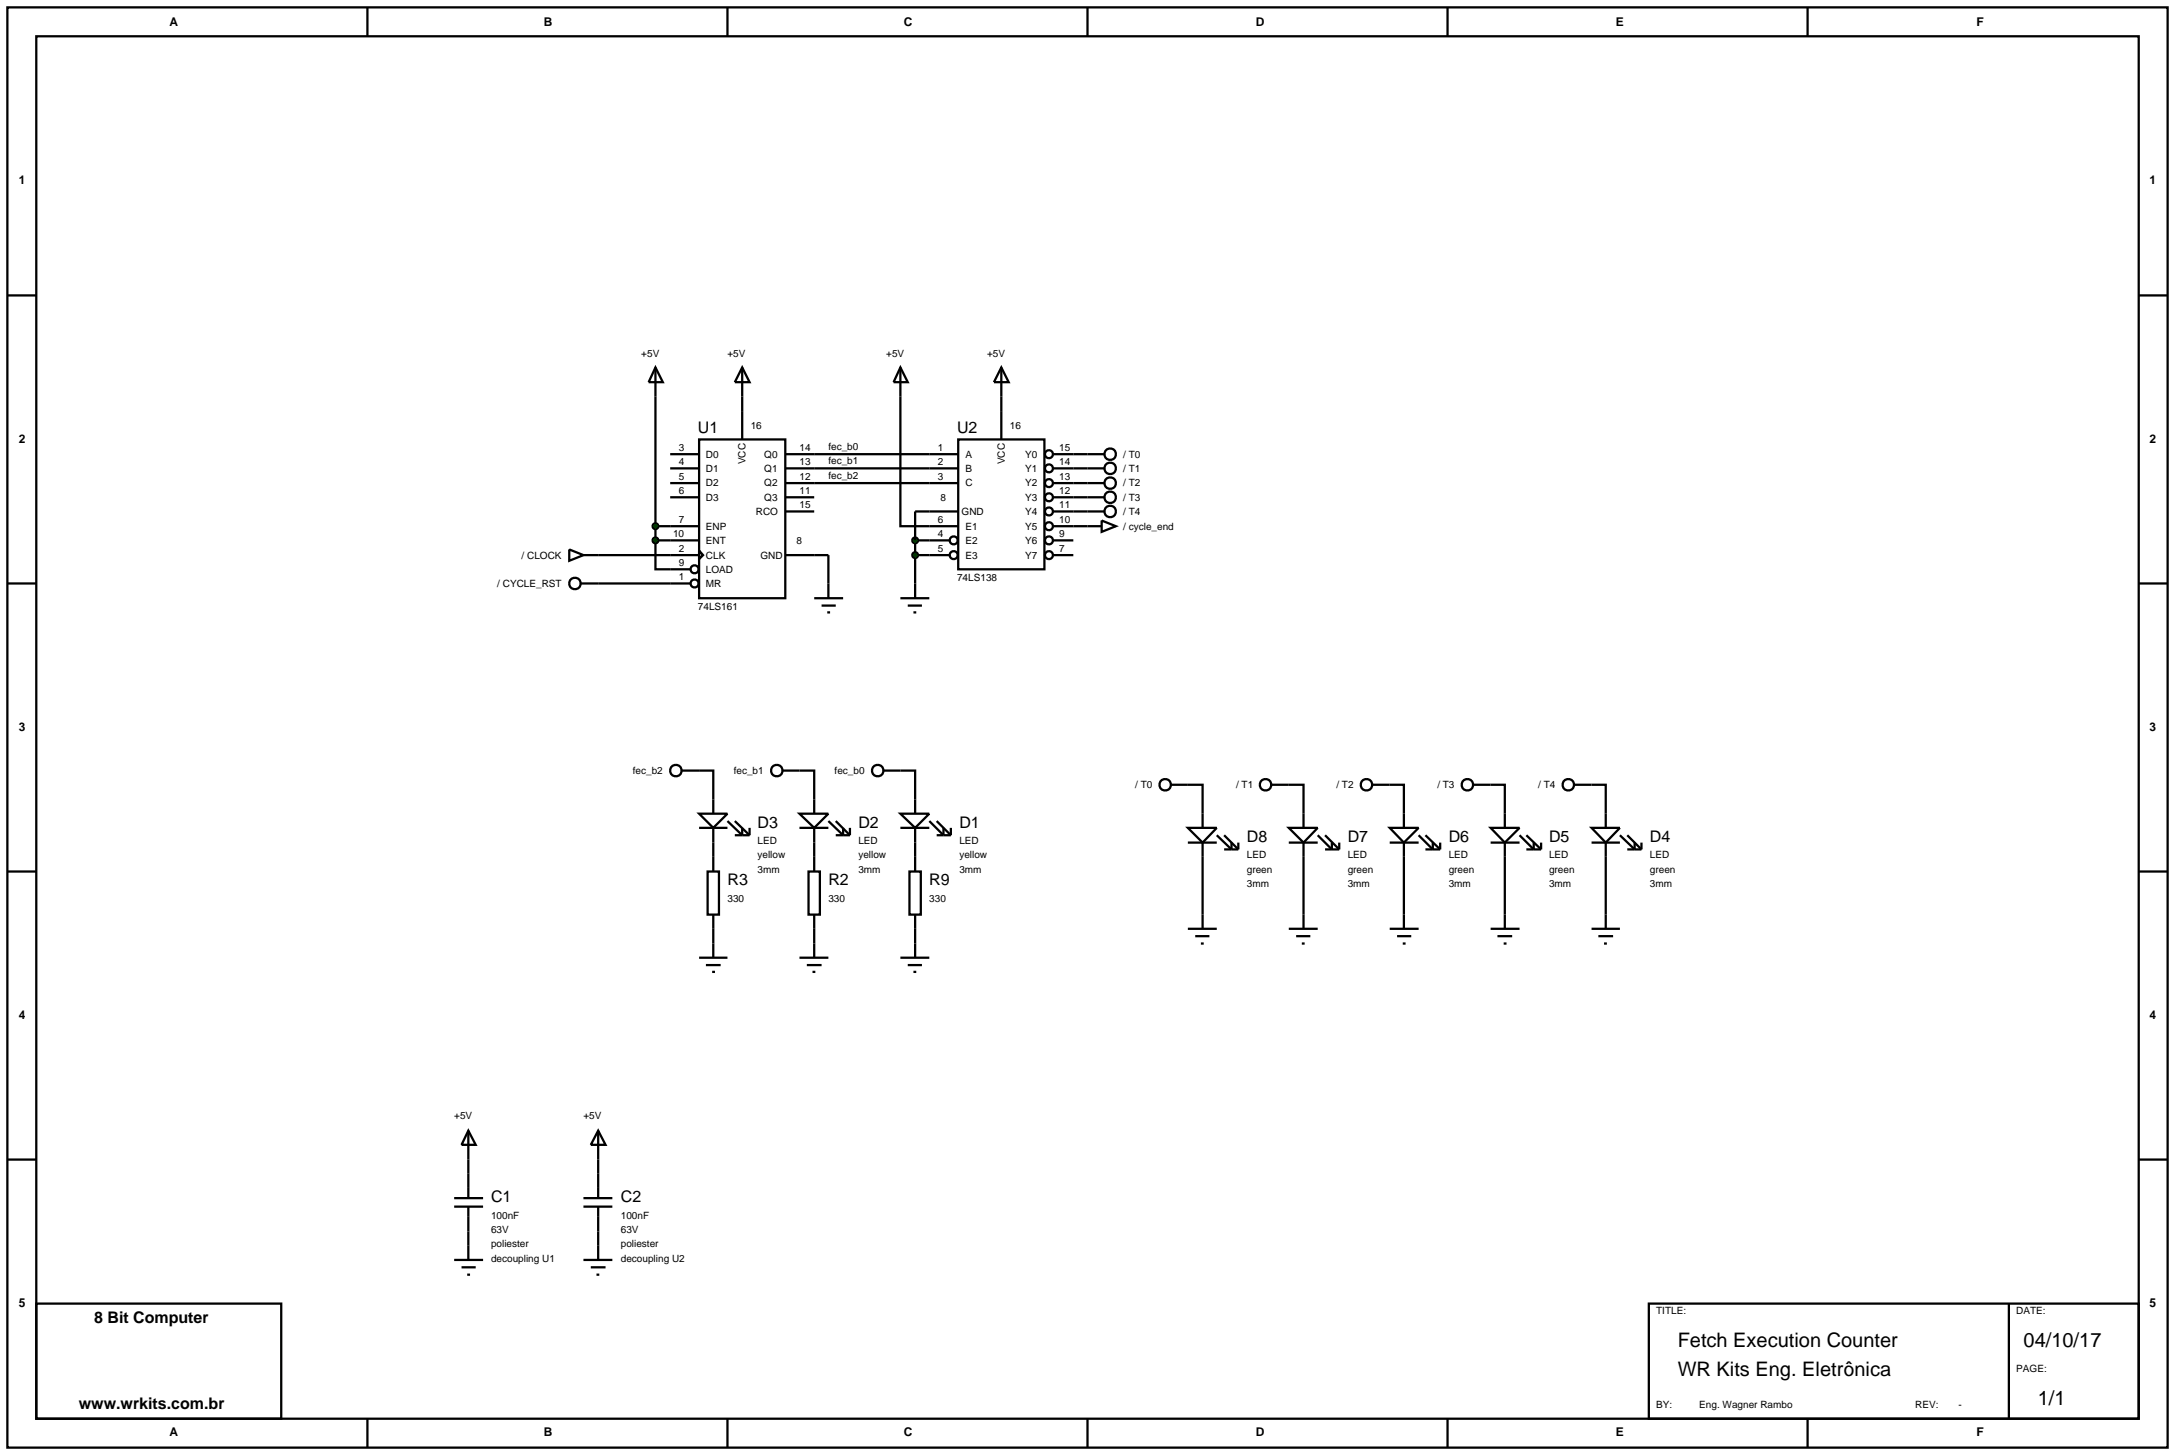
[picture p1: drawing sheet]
<svg xmlns="http://www.w3.org/2000/svg" width="384mm" height="257mm" viewBox="0 0 384 257" stroke-linecap="round" stroke-linejoin="round" font-family="sans-serif">
<g fill="none" stroke="#000" stroke-width=".4">
<path d="M1.3 1.3h381v254h-381zM6.4 6.4h370.8v243.8h-370.8zM64.8 1.3v5.1M128.3 1.3v5.1M191.8 1.3v5.1M255.3 1.3v5.1M318.8 1.3v5.1M1.3 52.1h5.1M377.2 52.1h5.1M115.6 64.8l1.3 2.6h-2.5zM115.6 64.8v30.5M123.3 77.5h15.2v28h-15.2z"/>
<path d="M158.8 69.9v22.9h5.1M105.5 97.9h17.8M115.6 95.3v5.1h6.1M115.6 95.3h7.7M115.6 92.8h7.7M118.2 80.1h5.1M118.2 82.6h5.1M118.2 85.2h5.1M118.2 87.7h5.1M123.3 97.1l.7 .8-.7 .7zM138.5 80.1h25.4M138.5 82.6h25.4"/>
<path d="M138.5 85.2h25.4M138.5 87.7h5.1M138.5 90.2h5.1M161.4 97.9h2.5M163.9 95.3h-2.5v7.6M189.3 92.8h2.5M189.3 80.1h2.5M189.3 82.6h2.5M189.3 85.2h2.5M189.3 87.7h2.5M189.3 90.2h2.5M1.3 102.9h5.1"/>
<path d="M105.5 102.9h16.2M377.2 102.9h5.1M120.2 135.9h5.6v7.6M138 135.9h5.6v7.6M155.8 135.9h5.6v7.6M206.5 138.4h5.6v7.6M224.3 138.4h5.6v7.6M242 138.4h5.6v7.6M259.8 138.4h5.6v7.6M277.6 138.4h5.6v7.6M1.3 153.7h5.1M123.3 143.5h5l-2.5 2.5z"/>
<path d="M123.3 146h5M124.8 153.7h2v7.6h-2zM125.8 146v7.7M128.3 144.8l2.6 2.5v-1.3M129.6 147.3h2.6M129.6 144.8l2.6 2.5M132.2 146v1.3M141 143.5h5.1l-2.5 2.5zM141 146h5.1M142.6 153.7h2v7.6h-2zM143.6 146v7.7M146.1 144.8l2.6 2.5v-1.3"/>
<path d="M147.4 147.3h2.5M147.4 144.8l2.5 2.5M149.9 146v1.3M158.8 143.5h5.1l-2.5 2.5zM158.8 146h5.1M160.4 153.7h2v7.6h-2zM161.4 146v7.7M163.9 144.8l2.5 2.5v-1.3M165.2 144.8l2.5 2.5M165.2 147.3h2.5M167.7 146v1.3M209.5 146h5.1l-2.5 2.6z"/>
<path d="M209.5 148.6h5.1M212.1 148.6v15.2M214.6 147.3l2.6 2.5v-1.2M215.9 149.8h2.5M215.9 147.3l2.5 2.5M218.4 148.6v1.2M227.3 146h5.1l-2.5 2.6zM227.3 148.6h5.1M229.9 148.6v15.2M232.4 147.3l2.5 2.5v-1.2M233.7 149.8h2.5M233.7 147.3l2.5 2.5"/>
<path d="M236.2 148.6v1.2M245.1 146h5.1l-2.6 2.6zM245.1 148.6h5.1M247.6 148.6v15.2M250.2 147.3l2.5 2.5v-1.2M251.4 149.8h2.6M251.4 147.3l2.6 2.5M254 148.6v1.2M262.9 146h5.1l-2.6 2.6zM262.9 148.6h5.1M265.4 148.6v15.2M268 147.3l2.5 2.5v-1.2"/>
<path d="M269.2 149.8h2.6M269.2 147.3l2.6 2.5M271.8 148.6v1.2M280.7 146h5l-2.5 2.6zM280.7 148.6h5M283.2 148.6v15.2M285.7 147.3l2.6 2.5v-1.2M287 147.3l2.5 2.5M287 149.8h2.5M289.5 148.6v1.2M377.2 153.7h5.1M123.3 168.9h5"/>
<path d="M124.5 170.2h2.6M125.6 171.4h.5M125.8 161.3v7.6M141 168.9h5.1M142.3 170.2h2.6M143.3 171.4h.5M143.6 161.3v7.6M158.8 168.9h5.1M160.1 170.2h2.5M161.1 171.4h.5M161.4 161.3v7.6M209.5 163.8h5.1"/>
<path d="M210.8 165.1h2.5M211.8 166.4h.5M227.3 163.8h5.1M228.6 165.1h2.5M229.6 166.4h.5M245.1 163.8h5.1M246.4 165.1h2.5M247.4 166.4h.5M262.9 163.8h5.1M264.1 165.1h2.6M265.2 166.4h.5M280.7 163.8h5"/>
<path d="M281.9 165.1h2.6M282.9 166.4h.5M82.6 199.4l1.3 2.5h-2.5zM82.6 199.4v11.9M105.5 199.4l1.3 2.5h-2.6zM105.5 199.4v11.9M1.3 204.5h5.1M80.1 212.8h5.1M80.1 211.3h5.1M82.6 212.8v9.4M102.9 212.8h5.1M102.9 211.3h5.1"/>
<path d="M105.5 212.8v9.4M377.2 204.5h5.1M6.4 229.9h43.2v20.3h-43.2zM80.1 222.2h5.1M81.4 223.5h2.5M82.4 224.8h.5M102.9 222.2h5.1M104.2 223.5h2.6M105.2 224.8h.5M290.8 229.9h86.4v20.3h-86.4zM354.3 229.9v20.3M64.8 250.2v5.1"/>
<path d="M128.3 250.2v5.1M191.8 250.2v5.1M255.3 250.2v5.1M318.8 250.2v5.1"/>
<circle cx="122.5" cy="102.9" r=".7"/>
<circle cx="122.5" cy="100.4" r=".7"/>
<circle cx="119.2" cy="135.9" r="1.01"/>
<circle cx="137" cy="135.9" r="1.01"/>
<circle cx="154.8" cy="135.9" r="1.01"/>
<circle cx="205.5" cy="138.4" r="1.01"/>
<circle cx="223.2" cy="138.4" r="1.01"/>
<circle cx="241" cy="138.4" r="1.01"/>
<circle cx="258.8" cy="138.4" r="1.01"/>
<circle cx="276.6" cy="138.4" r="1.01"/>
</g>
<g fill="#004000" stroke="#000" stroke-width=".4">
<path d="M115.3 94.9l.3-.1-.5 .5zM115.6 94.8l.4 .2 .1 .3zM115.6 95.8l.5-.5-.1 .3zM115.1 95.3l.5 .5-.3-.1z"/>
<path d="M115.2 92.5l.4-.2-.5 .5zM115.6 92.3l.4 .2 .1 .3zM115.6 93.3l.5-.5-.1 .3zM115.1 92.8l.5 .5-.4-.2z"/>
</g>
<g fill="#004000">
<path d="M115.6 94.8l.5 .5-.5 .5-.5-.5z"/>
<path d="M115.1 92.8l.5-.5 .5 .5-.5 .5z"/>
</g>
<g fill="none" stroke="#000" stroke-width=".4">
<path d="M169 77.5h15.2v22.9h-15.2zM163.9 80.1h5.1M163.9 82.6h5.1M163.9 85.2h5.1M163.9 92.8h5.1M163.9 95.3h3.6M163.9 97.9h3.6M185.8 80.1h3.5M185.8 82.6h3.5M185.8 85.2h3.5M185.8 92.8h3.5M185.8 95.3h3.5"/>
<path d="M185.8 97.9h3.5M185.8 87.7h3.5M185.8 90.2h3.5M158.8 105.5h5.1M160.1 106.8h2.5M161.1 108h.5M161.4 102.9v2.6"/>
<circle cx="168.2" cy="97.9" r=".7"/>
<circle cx="168.2" cy="95.3" r=".7"/>
<circle cx="185" cy="92.8" r=".7"/>
<circle cx="185" cy="90.2" r=".7"/>
<circle cx="185" cy="80.1" r=".7"/>
<circle cx="185" cy="87.7" r=".7"/>
<circle cx="185" cy="97.9" r=".7"/>
<circle cx="185" cy="85.2" r=".7"/>
<circle cx="185" cy="82.6" r=".7"/>
<circle cx="185" cy="95.3" r=".7"/>
</g>
<path d="M161 97.6l.4-.2-.5 .5zM161.4 97.4l.4 .2 .1 .3zM161.4 98.4l.5-.5-.1 .3zM160.9 97.9l.5 .5-.3-.1z" fill="#004000" stroke="#000" stroke-width=".4"/>
<path d="M161.4 97.4l.5 .5-.5 .5-.5-.5z" fill="#004000"/>
<g fill="none" stroke="#000" stroke-width=".4">
<path d="M130.9 64.8l1.3 2.6h-2.6zM130.9 64.8v12.7M158.8 64.8l1.3 2.6h-2.5zM158.8 64.8v5.1M176.6 64.8l1.3 2.6h-2.6zM176.6 64.8v12.7M138.5 97.9h7.6v7.6M191.8 92.8h2.5M191.8 80.1h3M191.8 82.6h3M191.8 85.2h3M191.8 87.7h3"/>
<path d="M191.8 90.2h3M194.3 91.8l2.5 1-2.5 1zM102.4 102.9h3.1M143.6 105.5h5.1M144.9 106.8h2.5M145.9 108h.5"/>
<circle cx="195.8" cy="87.7" r="1.01"/>
<circle cx="195.8" cy="82.6" r="1.01"/>
<circle cx="195.8" cy="85.2" r="1.01"/>
<circle cx="195.8" cy="80.1" r="1.01"/>
<circle cx="195.8" cy="90.2" r="1.01"/>
<circle cx="101.4" cy="102.9" r="1.01"/>
</g>
<path d="M161 95l.4-.2-.5 .5zM161.4 94.8l.4 .2 .1 .3zM161.9 95.3l-.1 .3-.4 .2zM160.9 95.3l.5 .5-.3-.1z" fill="#004000" stroke="#000" stroke-width=".4"/>
<path d="M160.9 95.3l.5-.5 .5 .5-.5 .5z" fill="#004000"/>
<path d="M100.4 96.9l2.5 1-2.5 1zM102.9 97.9h2.6M169 90.2h-7.6v5.1" fill="none" stroke="#000" stroke-width=".4"/>
<g font-size="3.5">
<text x="295.9" y="237.6">Fetch Execution Counter</text>
<text x="356.9" y="237.6">04/10/17</text>
<text x="295.9" y="242.7">WR Kits Eng. Eletrônica</text>
<text x="359.4" y="247.8">1/1</text>
</g>
<g font-size="2.8">
<text x="123.1" y="76.4">U1</text>
<text x="168.8" y="76.4">U2</text>
<text x="133.6" y="146.1">D3</text>
<text x="151.4" y="146.1">D2</text>
<text x="169.2" y="146.1">D1</text>
<text x="219.9" y="148.6">D8</text>
<text x="237.7" y="148.6">D7</text>
<text x="255.5" y="148.6">D6</text>
<text x="273.2" y="148.6">D5</text>
<text x="291" y="148.6">D4</text>
<text x="128.3" y="156.2">R3</text>
<text x="146.1" y="156.2">R2</text>
<text x="163.9" y="156.2">R9</text>
<text x="86.6" y="212.1">C1</text>
<text x="109.5" y="212.1">C2</text>
<text x="16.6" y="233.3">8 Bit Computer</text>
<text x="13.9" y="248.5">www.wrkits.com.br</text>
</g>
<g font-size="2.1">
<text x="29.9" y="4.5">A</text>
<text x="95.9" y="4.5">B</text>
<text x="159.4" y="4.5">C</text>
<text x="221.5" y="4.5">D</text>
<text x="285" y="4.5">E</text>
<text x="348.6" y="4.5">F</text>
<text x="3.3" y="32.4">1</text>
<text x="379.1" y="32.4">1</text>
<text x="3.3" y="78.1">2</text>
<text x="379.1" y="78.1">2</text>
<text x="3.3" y="128.9">3</text>
<text x="379.1" y="128.9">3</text>
<text x="3.3" y="179.7">4</text>
<text x="379.1" y="179.7">4</text>
<text x="3.3" y="230.5">5</text>
<text x="379.1" y="230.5">5</text>
<text x="29.9" y="253.3">A</text>
<text x="95.9" y="253.3">B</text>
<text x="159.4" y="253.3">C</text>
<text x="221.5" y="253.3">D</text>
<text x="285" y="253.3">E</text>
<text x="348.6" y="253.3">F</text>
</g>
<g font-size="1.8">
<text x="113.1" y="62.9">+5V</text>
<text x="128.3" y="62.9">+5V</text>
<text x="156.3" y="62.9">+5V</text>
<text x="174.1" y="62.9">+5V</text>
<text x="132.4" y="75.6">16</text>
<text x="178.1" y="75.6">16</text>
<text x="119.7" y="79.5">3</text>
<text x="119.7" y="82">4</text>
<text x="124.5" y="80.7">D0</text>
<text x="124.5" y="83.2">D1</text>
<text x="131.5" y="81.9" transform="rotate(-90 131.5 81.9)">VCC</text>
<text x="134.8" y="80.7">Q0</text>
<text x="134.8" y="83.2">Q1</text>
<text x="141" y="79.5">14</text>
<text x="141" y="82">13</text>
<text x="146.1" y="79.3">fec_b0</text>
<text x="146.1" y="81.8">fec_b1</text>
<text x="165.4" y="79.5">1</text>
<text x="165.4" y="82">2</text>
<text x="170.3" y="80.7">A</text>
<text x="170.3" y="83.2">B</text>
<text x="177.2" y="81.9" transform="rotate(-90 177.2 81.9)">VCC</text>
<text x="180.8" y="80.7">Y0</text>
<text x="180.8" y="83.2">Y1</text>
<text x="186.8" y="79.5">15</text>
<text x="186.8" y="82">14</text>
<text x="198.1" y="80.7">/ T0</text>
<text x="198.1" y="83.2">/ T1</text>
<text x="119.7" y="84.6">5</text>
<text x="119.7" y="87.1">6</text>
<text x="124.5" y="85.8">D2</text>
<text x="124.5" y="88.3">D3</text>
<text x="134.8" y="85.8">Q2</text>
<text x="134.8" y="88.3">Q3</text>
<text x="141" y="84.6">12</text>
<text x="141" y="87.1">11</text>
<text x="141" y="89.6">15</text>
<text x="146.1" y="84.4">fec_b2</text>
<text x="165.4" y="84.6">3</text>
<text x="165.9" y="88.3">8</text>
<text x="170.3" y="85.8">C</text>
<text x="180.8" y="85.8">Y2</text>
<text x="180.8" y="88.3">Y3</text>
<text x="186.8" y="84.6">13</text>
<text x="186.8" y="87.1">12</text>
<text x="186.8" y="89.6">11</text>
<text x="198.1" y="85.8">/ T2</text>
<text x="198.1" y="88.3">/ T3</text>
<text x="118.7" y="94.7">10</text>
<text x="119.7" y="92.2">7</text>
<text x="124.5" y="93.4">ENP</text>
<text x="124.5" y="95.9">ENT</text>
<text x="133.3" y="90.8">RCO</text>
<text x="140.5" y="95.9">8</text>
<text x="165.4" y="92.2">6</text>
<text x="165.4" y="94.7">4</text>
<text x="169.6" y="90.8">GND</text>
<text x="170.3" y="93.4">E1</text>
<text x="170.3" y="95.9">E2</text>
<text x="180.8" y="90.8">Y4</text>
<text x="180.8" y="93.4">Y5</text>
<text x="180.8" y="95.9">Y6</text>
<text x="186.8" y="92.2">10</text>
<text x="186.8" y="94.7">9</text>
<text x="198.1" y="93.4">/ cycle_end</text>
<text x="198.1" y="90.8">/ T4</text>
<text x="92" y="98.5">/ CLOCK</text>
<text x="119.7" y="97.3">2</text>
<text x="119.7" y="99.8">9</text>
<text x="124.5" y="98.5">CLK</text>
<text x="124.5" y="101">LOAD</text>
<text x="134.1" y="98.5">GND</text>
<text x="165.4" y="97.3">5</text>
<text x="170.3" y="98.5">E3</text>
<text x="180.8" y="98.5">Y7</text>
<text x="186.8" y="97.3">7</text>
<text x="87.7" y="103.5">/ CYCLE_RST</text>
<text x="119.7" y="102.3">1</text>
<text x="123.1" y="107.5">74LS161</text>
<text x="124.5" y="103.5">MR</text>
<text x="168.8" y="102.4">74LS138</text>
<text x="111.6" y="136.5">fec_b2</text>
<text x="129.4" y="136.5">fec_b1</text>
<text x="147.2" y="136.5">fec_b0</text>
<text x="200.2" y="139">/ T0</text>
<text x="218" y="139">/ T1</text>
<text x="235.7" y="139">/ T2</text>
<text x="253.5" y="139">/ T3</text>
<text x="271.3" y="139">/ T4</text>
<text x="133.6" y="148.9">LED</text>
<text x="151.4" y="148.9">LED</text>
<text x="169.2" y="148.9">LED</text>
<text x="133.6" y="151.4">yellow</text>
<text x="133.6" y="154">3mm</text>
<text x="151.4" y="151.4">yellow</text>
<text x="151.4" y="154">3mm</text>
<text x="169.2" y="151.4">yellow</text>
<text x="169.2" y="154">3mm</text>
<text x="219.9" y="151.4">LED</text>
<text x="219.9" y="154">green</text>
<text x="237.7" y="151.4">LED</text>
<text x="237.7" y="154">green</text>
<text x="255.5" y="151.4">LED</text>
<text x="255.5" y="154">green</text>
<text x="273.2" y="151.4">LED</text>
<text x="273.2" y="154">green</text>
<text x="291" y="151.4">LED</text>
<text x="291" y="154">green</text>
<text x="128.3" y="159.1">330</text>
<text x="146.1" y="159.1">330</text>
<text x="163.9" y="159.1">330</text>
<text x="219.9" y="156.5">3mm</text>
<text x="237.7" y="156.5">3mm</text>
<text x="255.5" y="156.5">3mm</text>
<text x="273.2" y="156.5">3mm</text>
<text x="291" y="156.5">3mm</text>
<text x="80.1" y="197.4">+5V</text>
<text x="102.9" y="197.4">+5V</text>
<text x="86.6" y="214.9">100nF</text>
<text x="109.5" y="214.9">100nF</text>
<text x="86.6" y="217.5">63V</text>
<text x="86.6" y="220">poliester</text>
<text x="109.5" y="217.5">63V</text>
<text x="109.5" y="220">poliester</text>
<text x="86.6" y="222.6">decoupling U1</text>
<text x="109.5" y="222.6">decoupling U2</text>
<text x="292.1" y="231.8">TITLE:</text>
<text x="355.6" y="231.8">DATE:</text>
<text x="355.6" y="242">PAGE:</text>
<text x="292.1" y="248.3">BY:</text>
<text x="299.7" y="248.3">Eng. Wagner Rambo</text>
<text x="337.8" y="248.3">REV:</text>
<text x="345.4" y="248.3">-</text>
</g>
</svg>
